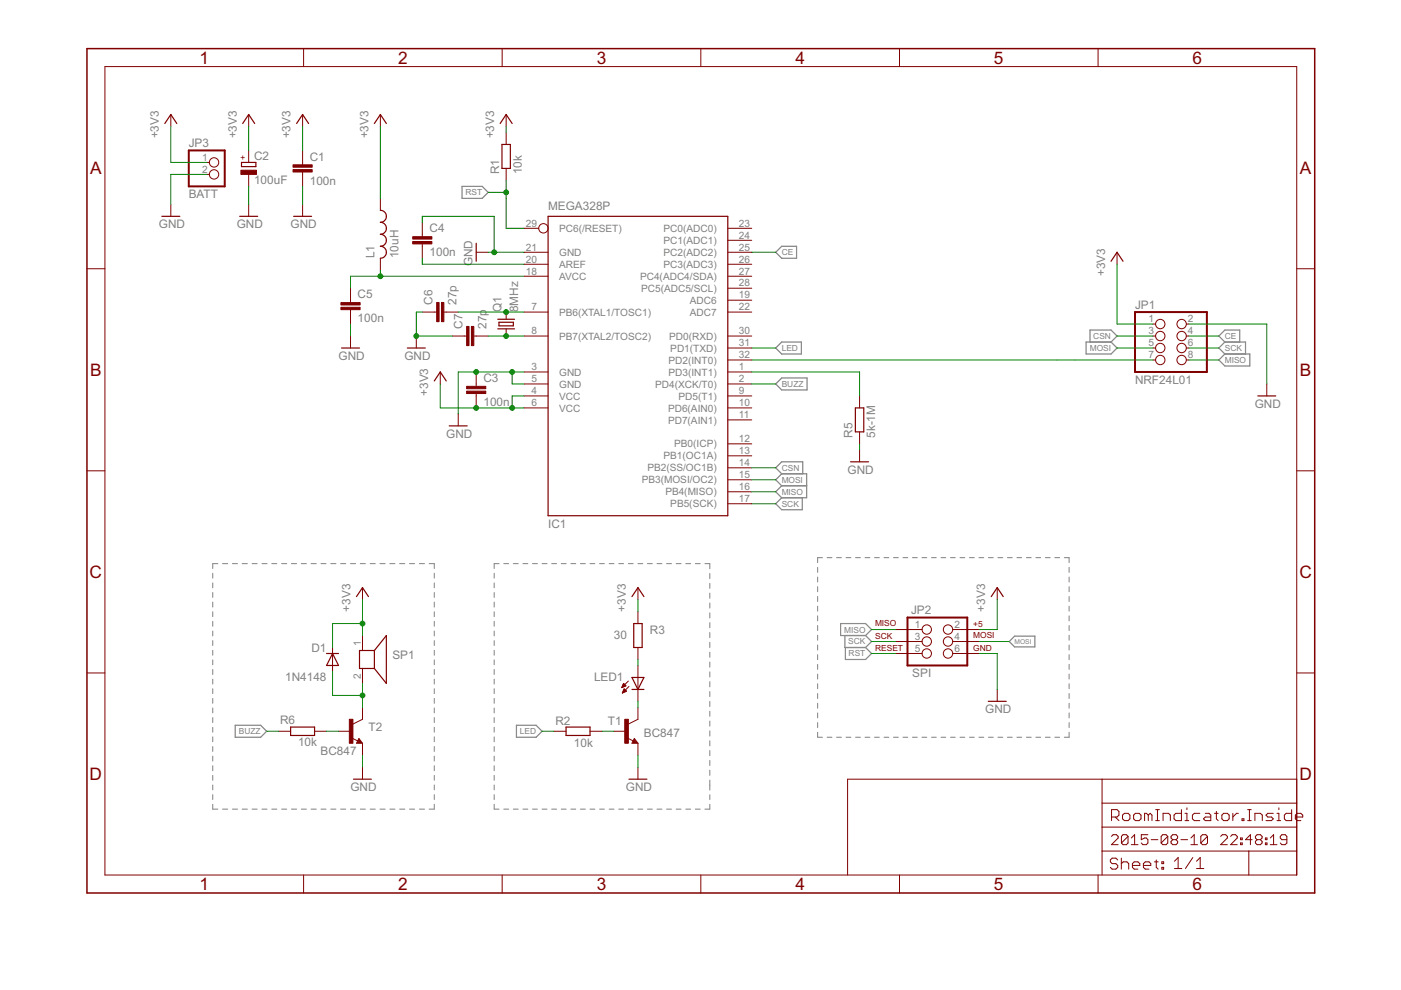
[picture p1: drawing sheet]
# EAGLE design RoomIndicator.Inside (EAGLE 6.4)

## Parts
C1  100n  C-EU025-025X050  [C025-025X050]
C2  100uF  CPOL-EUE2.5-5  [E2,5-5]
C3  100n  C-EUC0805K  [C0805K]
C4  100n  C-EUC0805K  [C0805K]
C5  100n  C-EUC0805K  [C0805K]
C6  27p  C-EUC0805K  [C0805K]
C7  27p  C-EUC0805K  [C0805K]
D1  1N4148  1N4148DO35-7  [DO35-7]
IC1  MEGA328P  MEGA8-AI  [TQFP32-08]
JP1  NRF24L01  PINHD-2X4  [2X04]
JP2  SPI  AVR_SPI_PRG_6PTH  [2X3]
JP3  BATT  PINHD-1X2  [1X02]
L1  10uH  L-US0204/7  [0204/7]
LED1  GREEN  LED5MM  [LED5MM]
Q1  8MHz  CRYSTALHC49S  [HC49/S]
R1  10k  R-EU_R0805  [R0805]
R2  10k  R-EU_R0805  [R0805]
R3  30  R-EU_0204/5  [0204/5]
R5  5k-1M  R-EU_0204/5  [0204/5]
R6  10k  R-EU_R0805  [R0805]
SP1  AL60PWIDE  [AL80P]
T1  BC847  [SOT23]
T2  BC847  [SOT23]

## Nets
+3V3: C1.1 C2.+ C3.2 D1.C IC1.4(VCC) IC1.6(VCC) JP1.1 JP2.2 JP3.1 L1.1 R1.2 R3.1 SP1.1
AVCC: C5.1 IC1.18(AVCC) L1.2
BUZZ: IC1.2(PD4(XCK/T0)) R6.1
CE: IC1.25(PC2(ADC2)) JP1.4
CSN: IC1.14(PB2(SS/OC1B)) JP1.3
GND: C1.2 C2.- C3.1 C4.1 C5.2 C6.1 C7.1 IC1.3(GND) IC1.5(GND) IC1.21(GND) JP1.2 JP2.6 JP3.2 R5.1 T1.2(E) T2.2(E)
INT0: IC1.32(PD2(INT0)) JP1.7
INT1: IC1.1(PD3(INT1)) R5.2
LED: IC1.31(PD1(TXD)) R2.2
MISO: IC1.16(PB4(MISO)) JP1.8 JP2.1
MOSI: IC1.15(PB3(MOSI/OC2)) JP1.5 JP2.4
N$4: C4.2 IC1.20(AREF)
N$5: R6.2 T2.1(B)
N$6: LED1.A R3.2
N$10: R2.1 T1.1(B)
N$11: LED1.K(C) T1.3(C)
N$16: D1.A SP1.2 T2.3(C)
RST: IC1.29(PC6(/RESET)) JP2.5 R1.1
SCK: IC1.17(PB5(SCK)) JP1.6 JP2.3
TOSC1: C6.2 IC1.7(PB6(XTAL1/TOSC1)) Q1.2
TOSC2: C7.2 IC1.8(PB7(XTAL2/TOSC2)) Q1.1
Unconnected: IC1.9(PD5(T1)) IC1.10(PD6(AIN0)) IC1.11(PD7(AIN1)) IC1.12(PB0(ICP)) IC1.13(PB1(OC1A)) IC1.19(ADC6) IC1.22(ADC7) IC1.23(PC0(ADC0)) IC1.24(PC1(ADC1)) IC1.26(PC3(ADC3)) IC1.27(PC4(ADC4/SDA)) IC1.28(PC5(ADC5/SCL)) IC1.30(PD0(RXD))

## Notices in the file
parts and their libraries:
SparkFun-Connectors: Licensing: Creative Commons ShareAlike 4.0 International - https://creativecommons.org/licenses/by-sa/4.0
